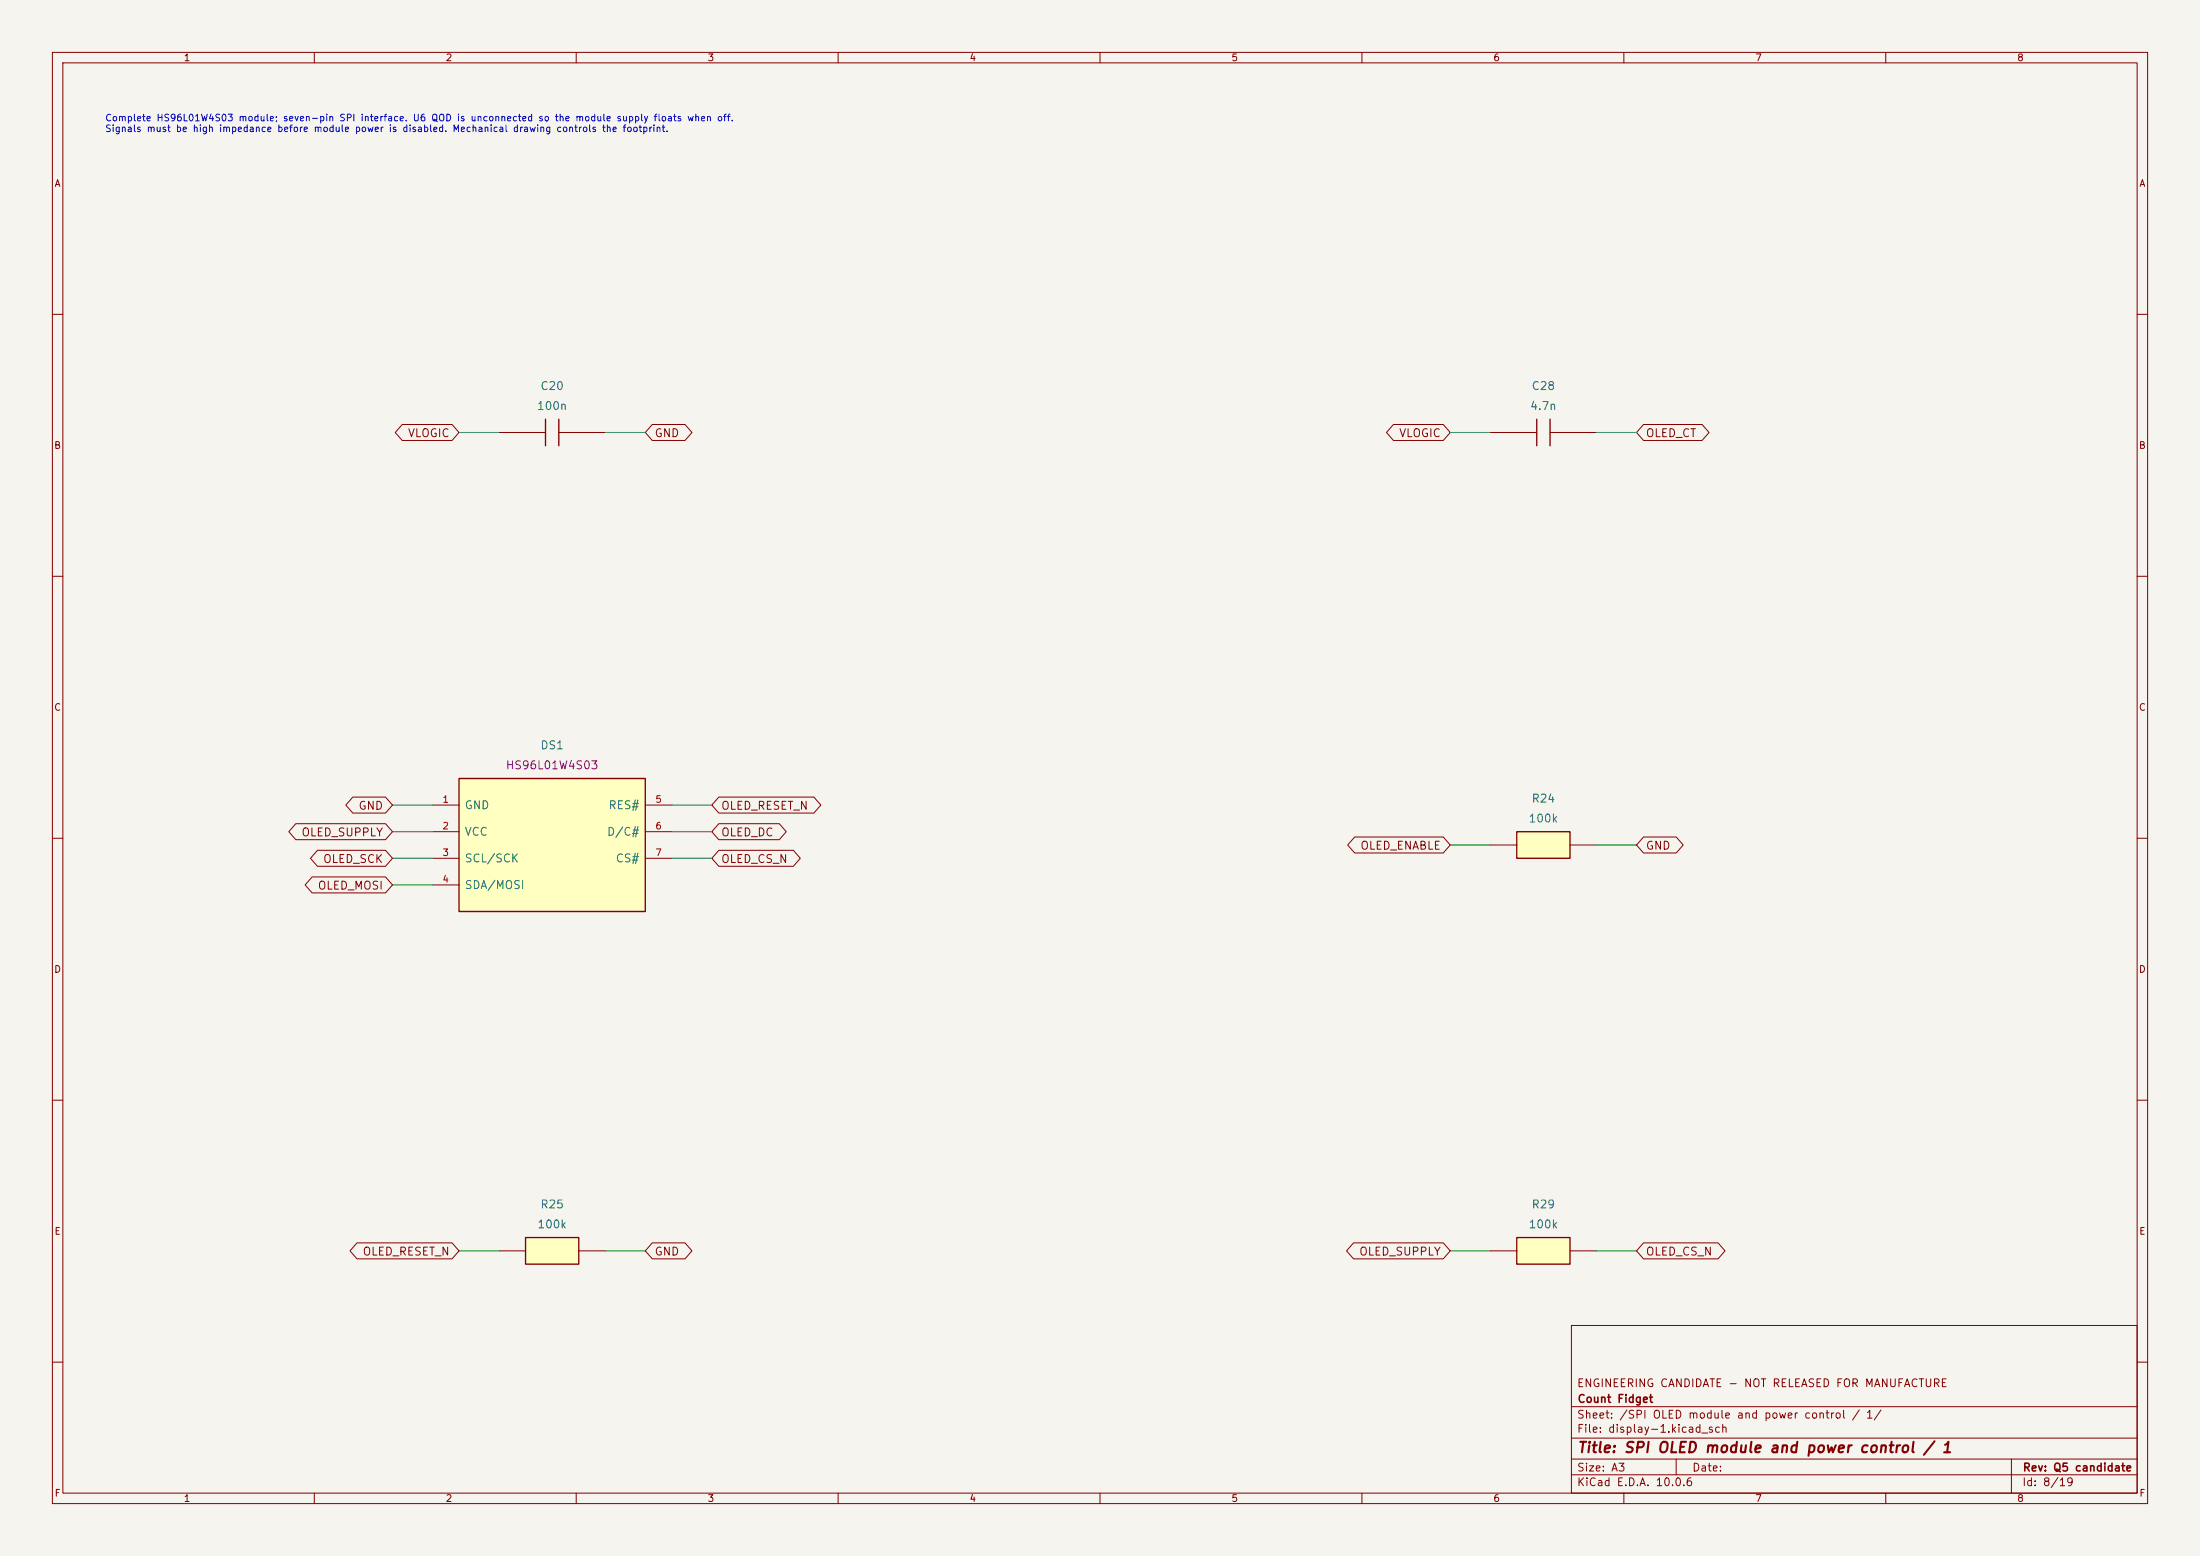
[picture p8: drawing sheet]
(kicad_sch (version 20250114) (generator "eeschema") (generator_version "10.0") (paper "A3") (title_block (title "SPI OLED module and power control / 1") (rev "Q5 candidate")
   (company "Count Fidget") (comment 1 "ENGINEERING CANDIDATE - NOT RELEASED FOR MANUFACTURE"))
(lib_symbols (symbol "CountFidgetQ5:C20" (pin_names (offset 1.016) hide) (pin_numbers hide) (exclude_from_sim no) (in_bom yes) (on_board yes)
   (property "Reference" "C" (at 0 6.35 0) (effects (font (size 1.27 1.27)))) (property "Value" "CC0603KRX7R9BB104" (at 0 -6.35 0) (effects (font (size 1.27 1.27))))
   (property "Footprint" "CountFidgetQ5:Capacitor_SMD_C_0603_1608Metric" (at 0 0 0) (effects (font (size 1.27 1.27)) (hide yes)))
   (symbol "C20_0_1" (polyline (pts (xy -1.27 -2.54) (xy -1.27 2.54)) (stroke (width 0.254) (type default)) (fill (type none)))(polyline (pts (xy 1.27 -2.54) (xy 1.27 2.54)) (stroke (width 0.254) (type default)) (fill (type none)))(polyline (pts (xy -5.08 0) (xy -1.27 0)) (stroke (width 0) (type default)) (fill (type none)))(polyline (pts (xy 1.27 0) (xy 5.08 0)) (stroke (width 0) (type default)) (fill (type none)))) (symbol "C20_1_1" (pin passive line (at -10.16 0 0) (length 5.08) (name "1" (effects (font (size 1.524 1.524)))) (number "1" (effects (font (size 1.27 1.27)))))(pin passive line (at 10.16 0 180) (length 5.08) (name "2" (effects (font (size 1.524 1.524)))) (number "2" (effects (font (size 1.27 1.27)))))))
(symbol "CountFidgetQ5:C28" (pin_names (offset 1.016) hide) (pin_numbers hide) (exclude_from_sim no) (in_bom yes) (on_board yes)
   (property "Reference" "C" (at 0 6.35 0) (effects (font (size 1.27 1.27)))) (property "Value" "0603B472K500NT" (at 0 -6.35 0) (effects (font (size 1.27 1.27))))
   (property "Footprint" "CountFidgetQ5:Capacitor_SMD_C_0603_1608Metric" (at 0 0 0) (effects (font (size 1.27 1.27)) (hide yes)))
   (symbol "C28_0_1" (polyline (pts (xy -1.27 -2.54) (xy -1.27 2.54)) (stroke (width 0.254) (type default)) (fill (type none)))(polyline (pts (xy 1.27 -2.54) (xy 1.27 2.54)) (stroke (width 0.254) (type default)) (fill (type none)))(polyline (pts (xy -5.08 0) (xy -1.27 0)) (stroke (width 0) (type default)) (fill (type none)))(polyline (pts (xy 1.27 0) (xy 5.08 0)) (stroke (width 0) (type default)) (fill (type none)))) (symbol "C28_1_1" (pin passive line (at -10.16 0 0) (length 5.08) (name "1" (effects (font (size 1.524 1.524)))) (number "1" (effects (font (size 1.27 1.27)))))(pin passive line (at 10.16 0 180) (length 5.08) (name "2" (effects (font (size 1.524 1.524)))) (number "2" (effects (font (size 1.27 1.27)))))))
(symbol "CountFidgetQ5:DS1" (pin_names (offset 1.016))  (exclude_from_sim no) (in_bom yes) (on_board yes)
   (property "Reference" "DS" (at 0 16.509999999999998 0) (effects (font (size 1.27 1.27)))) (property "Value" "HS96L01W4S03" (at 0 -16.509999999999998 0) (effects (font (size 1.27 1.27))))
   (property "Footprint" "CountFidgetQ5:HS96L01W4S03_Module_7Pin" (at 0 0 0) (effects (font (size 1.27 1.27)) (hide yes)))
   (symbol "DS1_0_1" (rectangle (start -17.78 12.7) (end 17.78 -12.7) (stroke (width 0.254) (type default)) (fill (type background)))) (symbol "DS1_1_1" (pin power_in line (at -22.86 7.62 0) (length 5.08) (name "GND" (effects (font (size 1.524 1.524)))) (number "1" (effects (font (size 1.27 1.27)))))(pin power_in line (at -22.86 2.54 0) (length 5.08) (name "VCC" (effects (font (size 1.524 1.524)))) (number "2" (effects (font (size 1.27 1.27)))))(pin input line (at -22.86 -2.54 0) (length 5.08) (name "SCL/SCK" (effects (font (size 1.524 1.524)))) (number "3" (effects (font (size 1.27 1.27)))))(pin input line (at -22.86 -7.62 0) (length 5.08) (name "SDA/MOSI" (effects (font (size 1.524 1.524)))) (number "4" (effects (font (size 1.27 1.27)))))(pin input line (at 22.86 7.62 180) (length 5.08) (name "RES#" (effects (font (size 1.524 1.524)))) (number "5" (effects (font (size 1.27 1.27)))))(pin input line (at 22.86 2.54 180) (length 5.08) (name "D/C#" (effects (font (size 1.524 1.524)))) (number "6" (effects (font (size 1.27 1.27)))))(pin input line (at 22.86 -2.54 180) (length 5.08) (name "CS#" (effects (font (size 1.524 1.524)))) (number "7" (effects (font (size 1.27 1.27)))))))
(symbol "CountFidgetQ5:R24" (pin_names (offset 1.016) hide) (pin_numbers hide) (exclude_from_sim no) (in_bom yes) (on_board yes)
   (property "Reference" "R" (at 0 6.35 0) (effects (font (size 1.27 1.27)))) (property "Value" "0603WAF1003T5E" (at 0 -6.35 0) (effects (font (size 1.27 1.27))))
   (property "Footprint" "CountFidgetQ5:Resistor_SMD_R_0603_1608Metric" (at 0 0 0) (effects (font (size 1.27 1.27)) (hide yes)))
   (symbol "R24_0_1" (rectangle (start -5.08 2.54) (end 5.08 -2.54) (stroke (width 0.254) (type default)) (fill (type background)))) (symbol "R24_1_1" (pin passive line (at -10.16 0 0) (length 5.08) (name "1" (effects (font (size 1.524 1.524)))) (number "1" (effects (font (size 1.27 1.27)))))(pin passive line (at 10.16 0 180) (length 5.08) (name "2" (effects (font (size 1.524 1.524)))) (number "2" (effects (font (size 1.27 1.27)))))))
(symbol "CountFidgetQ5:R25" (pin_names (offset 1.016) hide) (pin_numbers hide) (exclude_from_sim no) (in_bom yes) (on_board yes)
   (property "Reference" "R" (at 0 6.35 0) (effects (font (size 1.27 1.27)))) (property "Value" "0603WAF1003T5E" (at 0 -6.35 0) (effects (font (size 1.27 1.27))))
   (property "Footprint" "CountFidgetQ5:Resistor_SMD_R_0603_1608Metric" (at 0 0 0) (effects (font (size 1.27 1.27)) (hide yes)))
   (symbol "R25_0_1" (rectangle (start -5.08 2.54) (end 5.08 -2.54) (stroke (width 0.254) (type default)) (fill (type background)))) (symbol "R25_1_1" (pin passive line (at -10.16 0 0) (length 5.08) (name "1" (effects (font (size 1.524 1.524)))) (number "1" (effects (font (size 1.27 1.27)))))(pin passive line (at 10.16 0 180) (length 5.08) (name "2" (effects (font (size 1.524 1.524)))) (number "2" (effects (font (size 1.27 1.27)))))))
(symbol "CountFidgetQ5:R29" (pin_names (offset 1.016) hide) (pin_numbers hide) (exclude_from_sim no) (in_bom yes) (on_board yes)
   (property "Reference" "R" (at 0 6.35 0) (effects (font (size 1.27 1.27)))) (property "Value" "0603WAF1003T5E" (at 0 -6.35 0) (effects (font (size 1.27 1.27))))
   (property "Footprint" "CountFidgetQ5:Resistor_SMD_R_0603_1608Metric" (at 0 0 0) (effects (font (size 1.27 1.27)) (hide yes)))
   (symbol "R29_0_1" (rectangle (start -5.08 2.54) (end 5.08 -2.54) (stroke (width 0.254) (type default)) (fill (type background)))) (symbol "R29_1_1" (pin passive line (at -10.16 0 0) (length 5.08) (name "1" (effects (font (size 1.524 1.524)))) (number "1" (effects (font (size 1.27 1.27)))))(pin passive line (at 10.16 0 180) (length 5.08) (name "2" (effects (font (size 1.524 1.524)))) (number "2" (effects (font (size 1.27 1.27))))))))
(text "Complete HS96L01W4S03 module; seven-pin SPI interface. U6 QOD is unconnected so the module supply floats when off.\nSignals must be high impedance before module power is disabled. Mechanical drawing controls the footprint." (at 20 22 0) (effects (font (size 1.27 1.27)) (justify left top)))
(symbol (lib_id "CountFidgetQ5:C20") (at 105.41 82.55 0) (unit 1) (exclude_from_sim no) (in_bom yes) (on_board yes) (dnp no) (property "Reference" "C20" (at 105.41 73.66 0) (effects (font (size 1.524 1.524)))) (property "Value" "100n" (at 105.41 77.46999999999998 0) (effects (font (size 1.524 1.524))))
   (property "Footprint" "CountFidgetQ5:Capacitor_SMD_C_0603_1608Metric" (at 105.41 82.55 0) (effects (font (size 1.27 1.27)) (hide yes))) (property "MPN" "CC0603KRX7R9BB104" (at 105.41 77.46999999999998 0) (effects (font (size 1.524 1.524)) (hide yes)))
   (property "Description" "50V X7R +/-10%; at DS1.VDD." (at 105.41 82.55 0) (effects (font (size 1.27 1.27)) (hide yes))) (pin "1")(pin "2"))
(wire (pts (xy 95.25 82.55) (xy 87.63 82.55)) (stroke (width 0) (type default)))
(global_label "VLOGIC" (shape bidirectional) (at 87.63 82.55 180) (effects (font (size 1.524 1.524)) (justify right))
   (property "Intersheetrefs" "${INTERSHEET_REFS}" (at 87.63 82.55 0) (effects (font (size 1.27 1.27)) (hide yes))))
(wire (pts (xy 115.57 82.55) (xy 123.19 82.55)) (stroke (width 0) (type default)))
(global_label "GND" (shape bidirectional) (at 123.19 82.55 0) (effects (font (size 1.524 1.524)) (justify left))
   (property "Intersheetrefs" "${INTERSHEET_REFS}" (at 123.19 82.55 0) (effects (font (size 1.27 1.27)) (hide yes))))
(symbol (lib_id "CountFidgetQ5:C28") (at 294.64 82.55 0) (unit 1) (exclude_from_sim no) (in_bom yes) (on_board yes) (dnp no) (property "Reference" "C28" (at 294.64 73.66 0) (effects (font (size 1.524 1.524)))) (property "Value" "4.7n" (at 294.64 77.46999999999998 0) (effects (font (size 1.524 1.524))))
   (property "Footprint" "CountFidgetQ5:Capacitor_SMD_C_0603_1608Metric" (at 294.64 82.55 0) (effects (font (size 1.27 1.27)) (hide yes))) (property "MPN" "0603B472K500NT" (at 294.64 77.46999999999998 0) (effects (font (size 1.524 1.524)) (hide yes)))
   (property "Description" "4.7nF 50V X7R slew capacitor to VIN; tON 17.9ms typical; typical slew only" (at 294.64 82.55 0) (effects (font (size 1.27 1.27)) (hide yes))) (pin "1")(pin "2"))
(wire (pts (xy 284.48 82.55) (xy 276.86 82.55)) (stroke (width 0) (type default)))
(global_label "VLOGIC" (shape bidirectional) (at 276.86 82.55 180) (effects (font (size 1.524 1.524)) (justify right))
   (property "Intersheetrefs" "${INTERSHEET_REFS}" (at 276.86 82.55 0) (effects (font (size 1.27 1.27)) (hide yes))))
(wire (pts (xy 304.8 82.55) (xy 312.42 82.55)) (stroke (width 0) (type default)))
(global_label "OLED_CT" (shape bidirectional) (at 312.42 82.55 0) (effects (font (size 1.524 1.524)) (justify left))
   (property "Intersheetrefs" "${INTERSHEET_REFS}" (at 312.42 82.55 0) (effects (font (size 1.27 1.27)) (hide yes))))
(symbol (lib_id "CountFidgetQ5:DS1") (at 105.41 161.29 0) (unit 1) (exclude_from_sim no) (in_bom yes) (on_board yes) (dnp no) (property "Reference" "DS1" (at 105.41 142.24 0) (effects (font (size 1.524 1.524)))) (property "Value" "SPI OLED module 128x64" (at 105.41 146.05 0) (effects (font (size 1.524 1.524)) (hide yes)))
   (property "Footprint" "CountFidgetQ5:HS96L01W4S03_Module_7Pin" (at 105.41 161.29 0) (effects (font (size 1.27 1.27)) (hide yes))) (property "MPN" "HS96L01W4S03" (at 105.41 146.05 0) (effects (font (size 1.524 1.524))))
   (property "Description" "Drawing controls: PCB27.30x27.80mm, SSD1315, supplied 4-wire SPI. External supply rated3\u20135V; logic inputs<=3.3V. Exact header height/internal capacitance/current and assembly mounting remain first-article gates; no custom glass/FPC soldering." (at 105.41 161.29 0) (effects (font (size 1.27 1.27)) (hide yes))) (pin "1")(pin "2")(pin "3")(pin "4")(pin "5")(pin "6")(pin "7"))
(wire (pts (xy 82.55 153.67) (xy 74.93 153.67)) (stroke (width 0) (type default)))
(global_label "GND" (shape bidirectional) (at 74.93 153.67 180) (effects (font (size 1.524 1.524)) (justify right))
   (property "Intersheetrefs" "${INTERSHEET_REFS}" (at 74.93 153.67 0) (effects (font (size 1.27 1.27)) (hide yes))))
(wire (pts (xy 82.55 158.75) (xy 74.93 158.75)) (stroke (width 0) (type default)))
(global_label "OLED_SUPPLY" (shape bidirectional) (at 74.93 158.75 180) (effects (font (size 1.524 1.524)) (justify right))
   (property "Intersheetrefs" "${INTERSHEET_REFS}" (at 74.93 158.75 0) (effects (font (size 1.27 1.27)) (hide yes))))
(wire (pts (xy 82.55 163.83) (xy 74.93 163.83)) (stroke (width 0) (type default)))
(global_label "OLED_SCK" (shape bidirectional) (at 74.93 163.83 180) (effects (font (size 1.524 1.524)) (justify right))
   (property "Intersheetrefs" "${INTERSHEET_REFS}" (at 74.93 163.83 0) (effects (font (size 1.27 1.27)) (hide yes))))
(wire (pts (xy 82.55 168.91) (xy 74.93 168.91)) (stroke (width 0) (type default)))
(global_label "OLED_MOSI" (shape bidirectional) (at 74.93 168.91 180) (effects (font (size 1.524 1.524)) (justify right))
   (property "Intersheetrefs" "${INTERSHEET_REFS}" (at 74.93 168.91 0) (effects (font (size 1.27 1.27)) (hide yes))))
(wire (pts (xy 128.27 153.67) (xy 135.89 153.67)) (stroke (width 0) (type default)))
(global_label "OLED_RESET_N" (shape bidirectional) (at 135.89 153.67 0) (effects (font (size 1.524 1.524)) (justify left))
   (property "Intersheetrefs" "${INTERSHEET_REFS}" (at 135.89 153.67 0) (effects (font (size 1.27 1.27)) (hide yes))))
(wire (pts (xy 128.27 158.75) (xy 135.89 158.75)) (stroke (width 0) (type default)))
(global_label "OLED_DC" (shape bidirectional) (at 135.89 158.75 0) (effects (font (size 1.524 1.524)) (justify left))
   (property "Intersheetrefs" "${INTERSHEET_REFS}" (at 135.89 158.75 0) (effects (font (size 1.27 1.27)) (hide yes))))
(wire (pts (xy 128.27 163.83) (xy 135.89 163.83)) (stroke (width 0) (type default)))
(global_label "OLED_CS_N" (shape bidirectional) (at 135.89 163.83 0) (effects (font (size 1.524 1.524)) (justify left))
   (property "Intersheetrefs" "${INTERSHEET_REFS}" (at 135.89 163.83 0) (effects (font (size 1.27 1.27)) (hide yes))))
(symbol (lib_id "CountFidgetQ5:R24") (at 294.64 161.29 0) (unit 1) (exclude_from_sim no) (in_bom yes) (on_board yes) (dnp no) (property "Reference" "R24" (at 294.64 152.4 0) (effects (font (size 1.524 1.524)))) (property "Value" "100k" (at 294.64 156.21 0) (effects (font (size 1.524 1.524))))
   (property "Footprint" "CountFidgetQ5:Resistor_SMD_R_0603_1608Metric" (at 294.64 161.29 0) (effects (font (size 1.27 1.27)) (hide yes))) (property "MPN" "0603WAF1003T5E" (at 294.64 156.21 0) (effects (font (size 1.524 1.524)) (hide yes)))
   (property "Description" "1%,100mW" (at 294.64 161.29 0) (effects (font (size 1.27 1.27)) (hide yes))) (pin "1")(pin "2"))
(wire (pts (xy 284.48 161.29) (xy 276.86 161.29)) (stroke (width 0) (type default)))
(global_label "OLED_ENABLE" (shape bidirectional) (at 276.86 161.29 180) (effects (font (size 1.524 1.524)) (justify right))
   (property "Intersheetrefs" "${INTERSHEET_REFS}" (at 276.86 161.29 0) (effects (font (size 1.27 1.27)) (hide yes))))
(wire (pts (xy 304.8 161.29) (xy 312.42 161.29)) (stroke (width 0) (type default)))
(global_label "GND" (shape bidirectional) (at 312.42 161.29 0) (effects (font (size 1.524 1.524)) (justify left))
   (property "Intersheetrefs" "${INTERSHEET_REFS}" (at 312.42 161.29 0) (effects (font (size 1.27 1.27)) (hide yes))))
(symbol (lib_id "CountFidgetQ5:R25") (at 105.41 238.76 0) (unit 1) (exclude_from_sim no) (in_bom yes) (on_board yes) (dnp no) (property "Reference" "R25" (at 105.41 229.87 0) (effects (font (size 1.524 1.524)))) (property "Value" "100k" (at 105.41 233.68 0) (effects (font (size 1.524 1.524))))
   (property "Footprint" "CountFidgetQ5:Resistor_SMD_R_0603_1608Metric" (at 105.41 238.76 0) (effects (font (size 1.27 1.27)) (hide yes))) (property "MPN" "0603WAF1003T5E" (at 105.41 233.68 0) (effects (font (size 1.524 1.524)) (hide yes)))
   (property "Description" "1%,100mW" (at 105.41 238.76 0) (effects (font (size 1.27 1.27)) (hide yes))) (pin "1")(pin "2"))
(wire (pts (xy 95.25 238.76) (xy 87.63 238.76)) (stroke (width 0) (type default)))
(global_label "OLED_RESET_N" (shape bidirectional) (at 87.63 238.76 180) (effects (font (size 1.524 1.524)) (justify right))
   (property "Intersheetrefs" "${INTERSHEET_REFS}" (at 87.63 238.76 0) (effects (font (size 1.27 1.27)) (hide yes))))
(wire (pts (xy 115.57 238.76) (xy 123.19 238.76)) (stroke (width 0) (type default)))
(global_label "GND" (shape bidirectional) (at 123.19 238.76 0) (effects (font (size 1.524 1.524)) (justify left))
   (property "Intersheetrefs" "${INTERSHEET_REFS}" (at 123.19 238.76 0) (effects (font (size 1.27 1.27)) (hide yes))))
(symbol (lib_id "CountFidgetQ5:R29") (at 294.64 238.76 0) (unit 1) (exclude_from_sim no) (in_bom yes) (on_board yes) (dnp no) (property "Reference" "R29" (at 294.64 229.87 0) (effects (font (size 1.524 1.524)))) (property "Value" "100k" (at 294.64 233.68 0) (effects (font (size 1.524 1.524))))
   (property "Footprint" "CountFidgetQ5:Resistor_SMD_R_0603_1608Metric" (at 294.64 238.76 0) (effects (font (size 1.27 1.27)) (hide yes))) (property "MPN" "0603WAF1003T5E" (at 294.64 233.68 0) (effects (font (size 1.524 1.524)) (hide yes)))
   (property "Description" "100k CS pull-up to switched module supply; never to always-on rail" (at 294.64 238.76 0) (effects (font (size 1.27 1.27)) (hide yes))) (pin "1")(pin "2"))
(wire (pts (xy 284.48 238.76) (xy 276.86 238.76)) (stroke (width 0) (type default)))
(global_label "OLED_SUPPLY" (shape bidirectional) (at 276.86 238.76 180) (effects (font (size 1.524 1.524)) (justify right))
   (property "Intersheetrefs" "${INTERSHEET_REFS}" (at 276.86 238.76 0) (effects (font (size 1.27 1.27)) (hide yes))))
(wire (pts (xy 304.8 238.76) (xy 312.42 238.76)) (stroke (width 0) (type default)))
(global_label "OLED_CS_N" (shape bidirectional) (at 312.42 238.76 0) (effects (font (size 1.524 1.524)) (justify left))
   (property "Intersheetrefs" "${INTERSHEET_REFS}" (at 312.42 238.76 0) (effects (font (size 1.27 1.27)) (hide yes)))))
